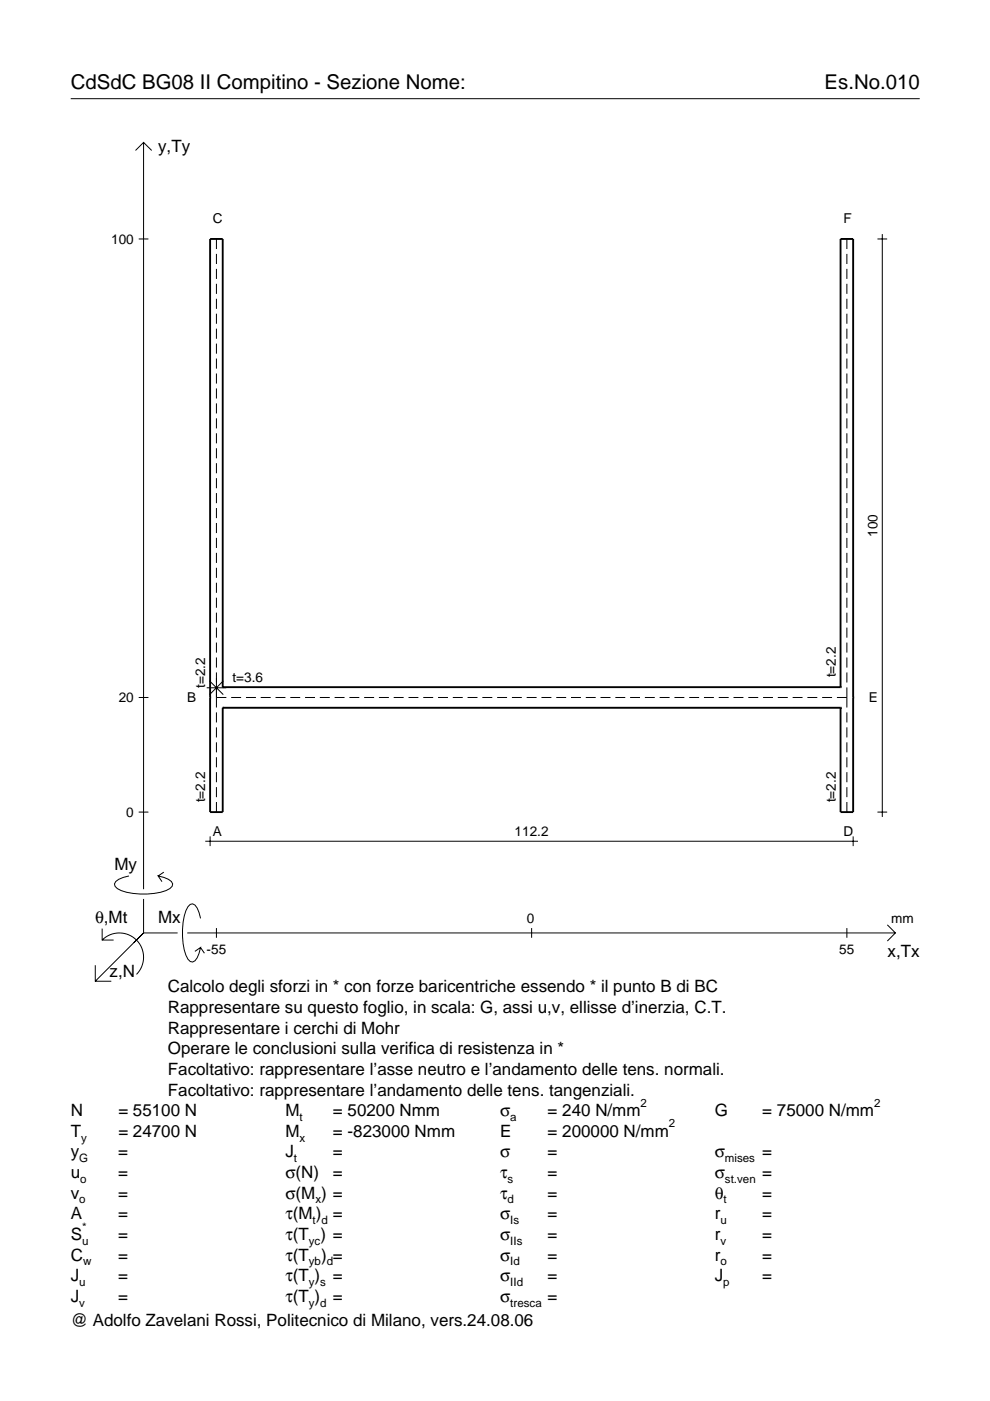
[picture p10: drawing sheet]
<svg xmlns="http://www.w3.org/2000/svg" width="210mm" height="297mm" viewBox="0 0 210 297" stroke-linecap="round" stroke-linejoin="round" font-family="sans-serif">
<g fill="none" stroke="#000" stroke-width=".21">
<path d="M15 20.9h180M28.7 31.9l1.7-1.7 1.8 1.7M30.4 30.2v158.3M29.4 50.7h2.1M45.9 50.7v2.1M45.9 53.8v2.2M45.9 57v2.1M179.6 50.7v2.1M179.6 53.8v2.2M179.6 57v2.1M186 50.7h2.1M187.1 49.6v123.6"/>
<path d="M45.9 60.2v2.1M45.9 63.3v2.2M45.9 66.5v2.2M45.9 69.7v2.1M45.9 72.9v2.1M45.9 76v2.2M45.9 79.2v2.1M179.6 60.2v2.1M179.6 63.3v2.2M179.6 66.5v2.2M179.6 69.7v2.1M179.6 72.9v2.1"/>
<path d="M179.6 76v2.2M179.6 79.2v2.1M45.9 82.4v2.1M45.9 85.5v2.2M45.9 88.7v2.1M45.9 91.9v2.1M45.9 95v2.2M45.9 98.2v2.1M179.6 82.4v2.1M179.6 85.5v2.2M179.6 88.7v2.1M179.6 91.9v2.1"/>
<path d="M179.6 95v2.2M179.6 98.2v2.1M45.9 101.4v2.1M45.9 104.5v2.2M45.9 107.7v2.2M45.9 110.9v2.1M45.9 114v2.2M45.9 117.2v2.2M179.6 101.4v2.1M179.6 104.5v2.2M179.6 107.7v2.2M179.6 110.9v2.1"/>
<path d="M179.6 114v2.2M179.6 117.2v2.2M45.9 120.4v2.1M45.9 123.6v2.1M45.9 126.7v2.2M45.9 129.9v2.1M45.9 133.1v2.1M45.9 136.2v2.2M45.9 139.4v2.1M179.6 120.4v2.1M179.6 123.6v2.1M179.6 126.7v2.2"/>
<path d="M179.6 129.9v2.1M179.6 133.1v2.1M179.6 136.2v2.2M179.6 139.4v2.1M29.4 147.9h2.1M43.8 145.8h4.1M44.4 144.4l2.9 2.9M45.9 147.9h2.1M45.9 142.6v7.4M45.9 151v2.2M45.9 154.2v2.2M45.9 157.4v2.1"/>
<path d="M47.3 144.4l-2.9 2.9M49 147.9h2.1M52.1 147.9h2.2M55.3 147.9h2.1M58.4 147.9h2.1M61.5 147.9h2.1M64.7 147.9h2.1M67.8 147.9h2.1M70.9 147.9h2.1M74.1 147.9h2.1M77.2 147.9h2.1M80.3 147.9h2.1"/>
<path d="M83.5 147.9h2.1M86.6 147.9h2.1M89.7 147.9h2.1M92.9 147.9h2.1M96 147.9h2.1M99.1 147.9h2.1M102.3 147.9h2.1M105.4 147.9h2.1M108.5 147.9h2.1M111.7 147.9h2.1M114.8 147.9h2.1M117.9 147.9h2.1"/>
<path d="M121.1 147.9h2.1M124.2 147.9h2.1M127.3 147.9h2.1M130.5 147.9h2.1M133.6 147.9h2.1M136.7 147.9h2.1M139.9 147.9h2.1M143 147.9h2.1M146.1 147.9h2.1M149.3 147.9h2.1M152.4 147.9h2.1M155.5 147.9h2.1"/>
<path d="M158.7 147.9h2.1M161.8 147.9h2.1M164.9 147.9h2.1M168.1 147.9h2.1M171.2 147.9h2.1M174.3 147.9h2.1M177.4 147.9h2.2M179.6 142.6v2.1M179.6 145.7v4.3M179.6 151v2.2M179.6 154.2v2.2M179.6 157.4v2.1"/>
<path d="M29.4 172.2h2.1M43.5 178.4h138.4M44.5 177.3v2.1M45.9 160.5v2.2M45.9 163.7v2.2M45.9 166.9v2.1M45.9 170v2.2M179.6 160.5v2.2M179.6 163.7v2.2M179.6 166.9v2.1M179.6 170v2.2M180.9 177.3v2.1"/>
<path d="M186 172.2h2.1M21.7 199.3a5.1 5.1 0 0 1 7.2 0 5.1 5.1 0 0 1 0 7.3M21.7 196.9v2.4h2.4M27.3 185.7a3.6 3.6 0 0 0-3 1.7l.1 .5a5.6 5.6 0 0 0 3.8 1.5 13.4 13.4 0 0 0 7.8-1l.5-.5 .1-.5a3.6 3.6 0 0 0-3.1-1.7l.8 1.2M30.4 190.6v7.2M30.4 197.8l-10.2 10.2M30.4 197.8h7.2M34.7 184.9l-1.2 .8M39.7 197.8h150.1M42.5 194.7a3.6 3.6 0 0 0-1.7-3.1l-.5 .2a5.7 5.7 0 0 0-1.5 3.7 13.3 13.3 0 0 0 1 7.9l.5 .5 .5 .1a3.6 3.6 0 0 0 1.7-3.1l-1.2 .8M45.9 196.8v2M112.7 196.8v2"/>
<path d="M179.6 196.8v2M188.1 196.1l1.7 1.7-1.7 1.7M20.2 204.7v3.3h3.4M42.5 200.9l.8 1.2"/>
</g>
<path d="M44.5 147.9h.1M47.2 150.1h.1M47.2 145.7h.1M47.2 145.7v-95h-2.7v121.5h2.7v-22.1M47.2 150.1h131M47.2 145.7h131M178.2 150.1h.1M178.2 145.7h.1M178.2 145.7v-95h2.7v121.5h-2.7v-22.1M180.9 147.9h.1" fill="none" stroke="#000" stroke-width=".4"/>
<g font-size="4.3">
<text x="15" y="18.9">CdSdC BG08 II Compitino - Sezione Nome:</text>
<text x="174.8" y="18.9">Es.No.010</text>
</g>
<g font-size="3.6">
<text x="33.5" y="32.3">y,Ty</text>
<text x="24.3" y="184.4">My</text>
<text x="20.1" y="195.7">θ,Mt</text>
<text x="33.5" y="195.7">Mx</text>
<text x="188.2" y="203">x,Tx</text>
<text x="23.2" y="207.1">z,N</text>
<text x="35.6" y="210.4">Calcolo degli sforzi in * con forze baricentriche essendo * il punto B di BC</text>
<text x="35.6" y="214.8">Rappresentare su questo foglio, in scala: G, assi u,v, ellisse d’inerzia, C.T.</text>
<text x="35.6" y="219.2">Rappresentare i cerchi di Mohr</text>
<text x="35.6" y="223.5">Operare le conclusioni sulla verifica di resistenza in *</text>
<text x="35.6" y="227.9">Facoltativo: rappresentare l’asse neutro e l’andamento delle tens. normali.</text>
<text x="35.6" y="232.3">Facoltativo: rappresentare l’andamento delle tens. tangenziali.</text>
<text x="15" y="236.7">N</text>
<text x="25.1" y="236.7">= 55100 N</text>
<text x="60.5" y="236.7">M</text>
<text x="70.6" y="236.7">= 50200 Nmm</text>
<text x="106" y="236.7">σ</text>
<text x="116.1" y="236.7">= 240 N/mm</text>
<text x="151.5" y="236.7">G</text>
<text x="161.6" y="236.7">= 75000 N/mm</text>
<text x="15" y="245.4">y</text>
<text x="15" y="241">T</text>
<text x="25.1" y="245.4">=</text>
<text x="25.1" y="241">= 24700 N</text>
<text x="60.5" y="245.4">J</text>
<text x="60.5" y="241">M</text>
<text x="70.6" y="245.4">=</text>
<text x="70.6" y="241">= -823000 Nmm</text>
<text x="106" y="245.4">σ</text>
<text x="106" y="241">E</text>
<text x="116.1" y="245.4">=</text>
<text x="116.1" y="241">= 200000 N/mm</text>
<text x="151.5" y="245.4">σ</text>
<text x="161.6" y="245.4">=</text>
<text x="15" y="249.8">u</text>
<text x="25.1" y="249.8">=</text>
<text x="60.5" y="249.8">σ(N)</text>
<text x="70.6" y="249.8">=</text>
<text x="106" y="249.8">τ</text>
<text x="116.1" y="249.8">=</text>
<text x="151.5" y="249.8">σ</text>
<text x="161.6" y="249.8">=</text>
<text x="15" y="254.2">v</text>
<text x="25.1" y="254.2">=</text>
<text x="60.5" y="254.2">σ(M ) =</text>
<text x="106" y="254.2">τ</text>
<text x="116.1" y="254.2">=</text>
<text x="151.5" y="254.2">θ</text>
<text x="161.6" y="254.2">=</text>
<text x="15" y="258.5">A</text>
<text x="15" y="262.9">S</text>
<text x="25.1" y="262.9">=</text>
<text x="25.1" y="258.5">=</text>
<text x="60.5" y="262.9">τ(T ) =</text>
<text x="60.5" y="258.5">τ(M ) =</text>
<text x="106" y="258.5">σ</text>
<text x="106" y="262.9">σ</text>
<text x="116.1" y="258.5">=</text>
<text x="116.1" y="262.9">=</text>
<text x="151.5" y="258.5">r</text>
<text x="151.5" y="262.9">r</text>
<text x="161.6" y="258.5">=</text>
<text x="161.6" y="262.9">=</text>
<text x="15" y="267.3">C</text>
<text x="25.1" y="267.3">=</text>
<text x="60.5" y="267.3">τ(T</text>
<text x="68.1" y="267.3">) =</text>
<text x="106" y="267.3">σ</text>
<text x="116.1" y="267.3">=</text>
<text x="151.5" y="267.3">r</text>
<text x="161.6" y="267.3">=</text>
<text x="15" y="271.7">J</text>
<text x="25.1" y="271.7">=</text>
<text x="60.5" y="271.7">τ(T )</text>
<text x="70.6" y="271.7">=</text>
<text x="106" y="271.7">σ</text>
<text x="116.1" y="271.7">=</text>
<text x="151.5" y="271.7">J</text>
<text x="161.6" y="271.7">=</text>
<text x="15" y="276">J</text>
<text x="15" y="281.2">@ Adolfo Zavelani Rossi, Politecnico di Milano, vers.24.08.06</text>
<text x="25.1" y="276">=</text>
<text x="60.5" y="276">τ(T )</text>
<text x="70.6" y="276">=</text>
<text x="106" y="276">σ</text>
<text x="116.1" y="276">=</text>
</g>
<g font-size="2.9">
<text x="45.1" y="47.4">C</text>
<text x="178.8" y="47.4">F</text>
<text x="23.6" y="51.7">100</text>
<text x="186" y="113.8" transform="rotate(-90 186 113.8)">100</text>
<text x="177.2" y="143.6" transform="rotate(-90 177.2 143.6)">t=2.2</text>
<text x="25.2" y="148.9">20</text>
<text x="39.7" y="148.8">B</text>
<text x="43.5" y="145.8" transform="rotate(-90 43.5 145.8)">t=2.2</text>
<text x="49.3" y="144.7">t=3.6</text>
<text x="184.2" y="148.8">E</text>
<text x="26.8" y="173.2">0</text>
<text x="43.5" y="170.1" transform="rotate(-90 43.5 170.1)">t=2.2</text>
<text x="177.2" y="170.1" transform="rotate(-90 177.2 170.1)">t=2.2</text>
<text x="45.1" y="177.3">A</text>
<text x="109.1" y="177.3">112.2</text>
<text x="178.8" y="177.3">D</text>
<text x="111.7" y="195.7">0</text>
<text x="189" y="195.7">mm</text>
<text x="43.8" y="202.2">-55</text>
<text x="178" y="202.2">55</text>
</g>
<g font-size="2.4">
<text x="63.5" y="237.7">t</text>
<text x="108.2" y="237.7">a</text>
<text x="135.8" y="234.7">2</text>
<text x="141.8" y="239">2</text>
<text x="185.3" y="234.7">2</text>
<text x="17.2" y="242">y</text>
<text x="63.5" y="242">x</text>
<text x="16.8" y="246.4">G</text>
<text x="17" y="250.8">o</text>
<text x="62.3" y="246.4">t</text>
<text x="107.6" y="250.8">s</text>
<text x="153.7" y="246.4">mises</text>
<text x="153.7" y="250.8">st.ven</text>
<text x="16.8" y="255.2">o</text>
<text x="66.9" y="255.2">x</text>
<text x="107.6" y="255.2">d</text>
<text x="153.4" y="255.2">t</text>
<text x="17.4" y="263.9">u</text>
<text x="17.4" y="260.9">*</text>
<text x="65.5" y="263.9">yc</text>
<text x="66.3" y="259.5">t d</text>
<text x="108.2" y="259.5">Is</text>
<text x="108.2" y="263.9">IIs</text>
<text x="152.7" y="259.5">u</text>
<text x="152.7" y="263.9">v</text>
<text x="17.6" y="268.3">w</text>
<text x="65.5" y="268.3">yb d</text>
<text x="108.2" y="268.3">Id</text>
<text x="152.7" y="268.3">o</text>
<text x="16.8" y="272.7">u</text>
<text x="65.5" y="272.7">y s</text>
<text x="108.2" y="272.7">IId</text>
<text x="153.3" y="272.7">p</text>
<text x="16.8" y="277">v</text>
<text x="65.5" y="277">y d</text>
<text x="108.2" y="277">tresca</text>
</g>
</svg>
